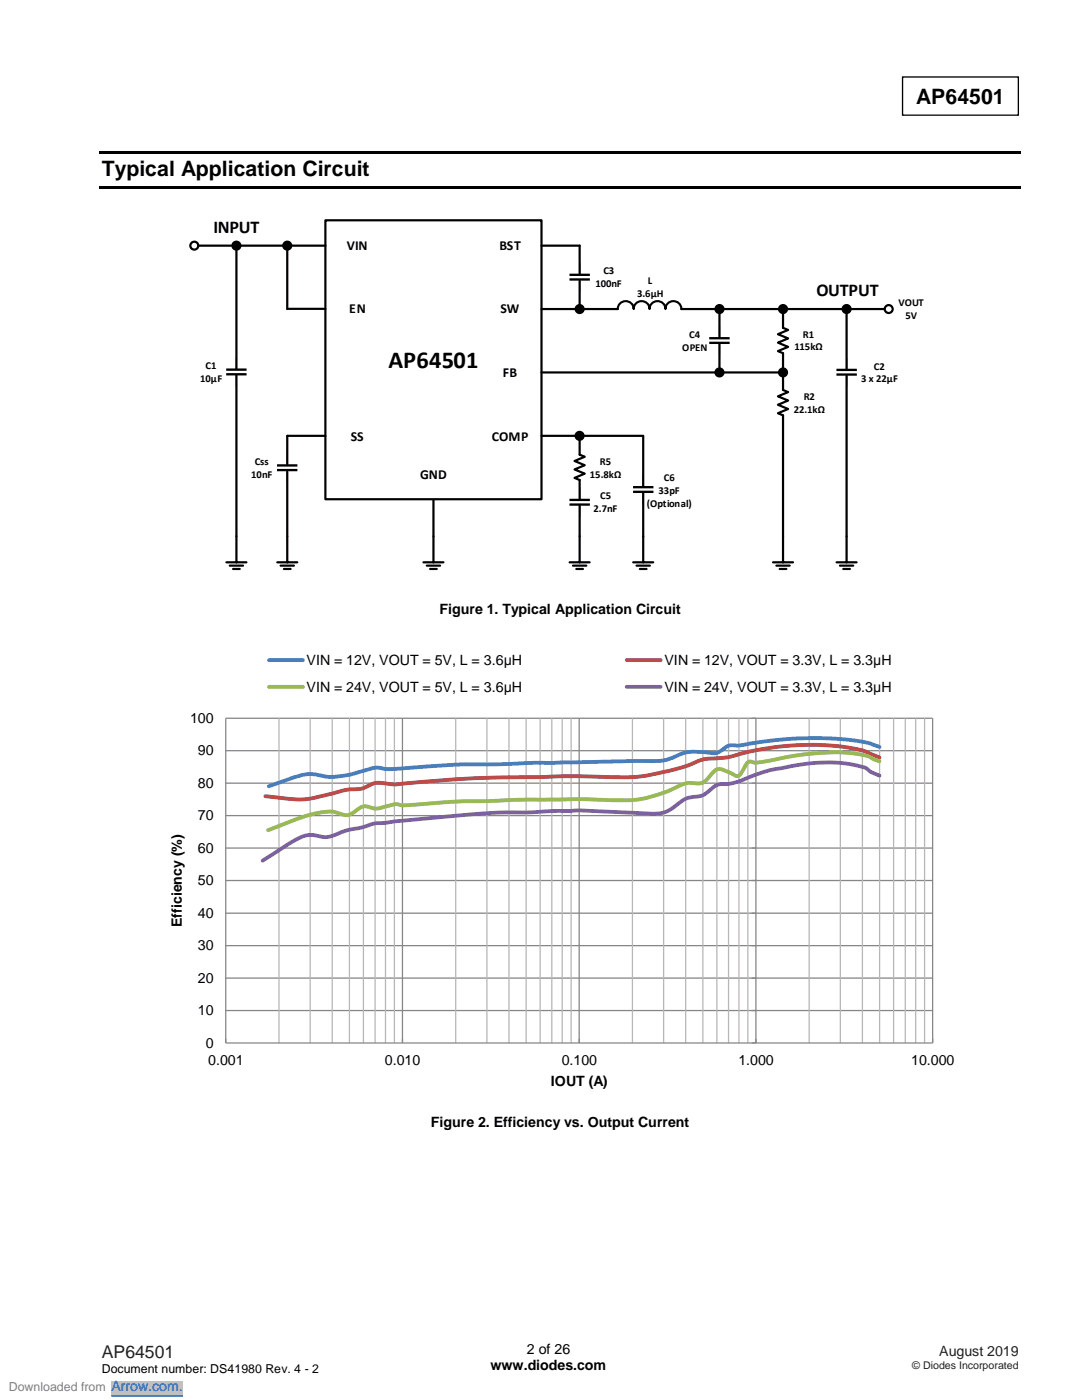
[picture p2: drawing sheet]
<svg xmlns="http://www.w3.org/2000/svg" width="216mm" height="279mm" viewBox="0 0 216 279" stroke-linecap="round" stroke-linejoin="round" font-family="sans-serif">
<path d="M180.1 15.4h23.1v7.6h-23.1z" fill="none" stroke="#000" stroke-width=".26"/>
<g fill="#000">
<path d="M19.8 30.3h184v.5h-184z" fill-rule="evenodd"/>
<path d="M19.8 37.1h184v.5h-184z" fill-rule="evenodd"/>
</g>
<path d="M64.9 44h43.2v55.6h-43.2z" fill-rule="evenodd" fill="#fff"/>
<g fill="none" stroke="#000" stroke-width=".44">
<path d="M39.6 49h25.3M47.2 49.5v24.2M57.3 49.1v12.5h7.6M64.9 44h43.2v55.6h-43.2zM108.1 49h7.6v5.7M115.7 56.1v5.6M47.2 74.9v37.3M108.1 61.7h15.2M108.1 74.3h48.1M136 61.7h40.5M143.6 61.5v5.7M143.6 68.7v5.4"/>
<path d="M156.2 61.5v3.9l1.1 .5-2.1 .8 2.1 .8-2.1 .9 2.1 .8-2.1 .9 1 .4v7.3l1.1 .5-2.1 .8 2.1 .8-2.1 .9 2.1 .8-2.1 .9 1 .4v29.3M168.9 61.6v12.1M168.9 75v37.2M57.3 94.1v18.1M64.9 87h-7.6v5.7M86.5 99.7v12.5M108.1 87h20.2M115.7 86.9v3.8l1 .5-2.1 .8 2.1 .8-2.1 .9 2.1 .8-2.1 .9 1.1 .4v3.8M128.3 87.1v10M128.3 98.3v13.9M45.2 112.2h4M45.8 112.9h2.7"/>
<path d="M46.5 113.6h1.3M55.3 112.2h4M56 112.9h2.7M56.7 113.6h1.3M84.5 112.2h4M85.2 112.9h2.6M85.8 113.6h1.4M113.7 112.2h4M114.3 112.9h2.7M115 113.6h1.3M115.7 100.8v11.4M126.3 112.2h4"/>
<path d="M127 112.9h2.7M127.7 113.6h1.3M154.2 112.2h4M154.9 112.9h2.7M155.6 113.6h1.3M166.9 112.2h4M167.6 112.9h2.7M168.3 113.6h1.3"/>
<circle cx="38.8" cy="49" r=".79"/>
<circle cx="47.2" cy="49" r=".79"/>
<circle cx="57.3" cy="49" r=".79"/>
<circle cx="115.7" cy="61.7" r=".79"/>
<circle cx="143.6" cy="61.7" r=".79"/>
<circle cx="143.6" cy="74.3" r=".79"/>
<circle cx="156.2" cy="61.7" r=".79"/>
<circle cx="156.2" cy="74.3" r=".79"/>
<circle cx="168.9" cy="61.7" r=".79"/>
<circle cx="177.3" cy="61.7" r=".79"/>
<circle cx="115.7" cy="87" r=".79"/>
</g>
<g fill="#000">
<path d="M113.6 54.6v.5h4.1v-.5zM113.6 55.5v.5h4.1v-.5z" fill-rule="evenodd"/>
<path d="M45.1 74.5v.4h4.1v-.4zM45.1 73.5v.5h4.1v-.5z" fill-rule="evenodd"/>
<path d="M141.5 68.2v.5h4.1v-.5zM141.5 67.3v.4h4.1v-.4z" fill-rule="evenodd"/>
<path d="M166.9 73.6v.5h4.1v-.5zM166.9 74.5v.5h4.1v-.5z" fill-rule="evenodd"/>
<path d="M55.3 93.6v.4h4v-.4zM55.3 92.7v.4h4v-.4z" fill-rule="evenodd"/>
<path d="M126.3 97v.5h4.1v-.5zM126.3 97.9v.5h4.1v-.5z" fill-rule="evenodd"/>
<path d="M113.6 99.5v.5h4.1v-.5zM113.6 100.5v.4h4.1v-.4z" fill-rule="evenodd"/>
<circle cx="47.2" cy="49" r=".79"/>
<circle cx="57.3" cy="49" r=".79"/>
<circle cx="115.7" cy="61.7" r=".79"/>
<circle cx="143.6" cy="61.7" r=".79"/>
<circle cx="143.6" cy="74.3" r=".79"/>
<circle cx="156.2" cy="61.7" r=".79"/>
<circle cx="156.2" cy="74.3" r=".79"/>
<circle cx="168.9" cy="61.7" r=".79"/>
<circle cx="115.7" cy="87" r=".79"/>
</g>
<g fill="none" stroke="#000" stroke-width=".23">
<path d="M115.7 52.4v2.3M115.7 55.9v2.3M47.2 71.3v2.3M47.2 74.9v2.2M143.6 65.1v2.2M143.6 68.6v2.3M168.9 71.4v2.3M168.9 74.9v2.3M57.3 90.5v2.2M57.3 94v2.3M115.7 97.3v2.3M128.3 94.8v2.3"/>
<path d="M128.3 98.3v2.3M115.7 100.9v2.2"/>
</g>
<path d="M123.3 61.7a1.59 1.59 0 0 1 1.6-1.6 1.59 1.59 0 0 1 1.5 1.6 1.59 1.59 0 0 1 1.6-1.6 1.59 1.59 0 0 1 1.6 1.6 1.59 1.59 0 0 1 1.6-1.6 1.59 1.59 0 0 1 1.6 1.6 1.59 1.59 0 0 1 1.6-1.6 1.59 1.59 0 0 1 1.6 1.6" fill="none" stroke="#000" stroke-width=".42"/>
<g fill="#fff">
<path d="M29.2 127.4h165.1v94.3h-165.1z" fill-rule="evenodd"/>
<path d="M45 143.3h141.1v64.9h-141.1z" fill-rule="evenodd"/>
</g>
<g fill="none" stroke="#868686" stroke-width=".25">
<path d="M45 156.3h141.1M45 149.8h141.1M45 143.3h141.1v64.9h-141.1zM80.3 143.3v64.9M115.6 143.3v64.9M150.8 143.3v64.9M45 175.7h141.1M45 169.2h141.1M45 162.8h141.1M45 195.2h141.1M45 188.7h141.1M45 182.2h141.1"/>
<path d="M45 201.7h141.1"/>
</g>
<g fill="none" stroke="#b7b7b7" stroke-width=".25">
<path d="M55.7 143.3v64.9M61.9 143.3v64.9M66.3 143.3v64.9M69.7 143.3v64.9M72.5 143.3v64.9M74.8 143.3v64.9M76.9 143.3v64.9M78.7 143.3v64.9M90.9 143.3v64.9M97.2 143.3v64.9M101.6 143.3v64.9M105 143.3v64.9"/>
<path d="M107.8 143.3v64.9M110.1 143.3v64.9M112.2 143.3v64.9M114 143.3v64.9M126.2 143.3v64.9M132.4 143.3v64.9M136.8 143.3v64.9M140.3 143.3v64.9M143 143.3v64.9M145.4 143.3v64.9M147.4 143.3v64.9M149.2 143.3v64.9"/>
<path d="M161.5 143.3v64.9M167.7 143.3v64.9M172.1 143.3v64.9M175.5 143.3v64.9M178.3 143.3v64.9M180.6 143.3v64.9M182.7 143.3v64.9M184.5 143.3v64.9"/>
</g>
<path d="M53.7 131.7h6.8M175.5 149.1l-.2-.1a27.1 27.1 0 0 0-8.9-1.6h-7.6l-7.1 .7a32.4 32.4 0 0 1-6.3 .7l-.8 .5a3.1 3.1 0 0 1-3.4 .9l-.5-.1a10 10 0 0 0-6.9 1.3 17.4 17.4 0 0 1-6.6 .5l-20.9 .3-6.9 .3a232.1 232.1 0 0 0-21.9 1 7.6 7.6 0 0 0-4 0l-1.5 .5a15.9 15.9 0 0 1-9.5 .5 16 16 0 0 0-6.3 1.5l-2.6 .9" fill="none" stroke="#4a7ebb" stroke-width=".76"/>
<path d="M125.1 131.7h6.7M175.5 151.2l-.8-.4a23.3 23.3 0 0 0-9.2-2l-3.7-.2-4.6 .2-3.6 .5-4 .7a31.6 31.6 0 0 1-7 1.4 9.3 9.3 0 0 0-5.2 1.3 51.9 51.9 0 0 1-12.1 2.4l-12.6-.2-14 .3-8 .3-9.5 .8a17.8 17.8 0 0 1-5.9-.1l-.5 .1a9.9 9.9 0 0 1-4.1 1.2 21.4 21.4 0 0 0-5.4 1.1 19.1 19.1 0 0 1-9.9 .6l-2.4-.3" fill="none" stroke="#be4b48" stroke-width=".76"/>
<path d="M53.7 137.1h6.8M175.5 151.9l-.8-.3a12.9 12.9 0 0 0-6-1.4h-3.2l-4 .2-3.5 .5-4.4 .9a7.5 7.5 0 0 1-4 .2 2.58 2.58 0 0 0-1.2 1.5 1.78 1.78 0 0 1-1.4 1.4l-2.1-1a1.97 1.97 0 0 0-3 .7l-.4 .5a2.83 2.83 0 0 1-3.4 1.2 7.7 7.7 0 0 0-4.3 1.4l-.6 .2a23.8 23.8 0 0 1-11.3 1.8l-6.8-.2-11 .1-5.3 .2a169.7 169.7 0 0 0-18.1 .9h-.6a4.1 4.1 0 0 0-3 .2 5.1 5.1 0 0 1-4.1 0 3.7 3.7 0 0 0-2.5 1.3 3.1 3.1 0 0 1-3.3 0 13.4 13.4 0 0 0-6.9 .9l-6.8 2.6" fill="none" stroke="#98b954" stroke-width=".76"/>
<path d="M125.1 137.1h6.7M175.5 154.8l-1.7-.7a5.4 5.4 0 0 0-3.3-1.4l-2.6-.4-2.7-.1-3.4 .1-3.8 .6a38.1 38.1 0 0 0-7.6 1.9 15 15 0 0 1-6.9 1.7 9 9 0 0 0-2.8 1.9 8.4 8.4 0 0 1-3.3 .8 13.7 13.7 0 0 0-3.6 2.3 8.8 8.8 0 0 1-5.7 .8l-5-.2a154.3 154.3 0 0 0-19.1 .1 142.5 142.5 0 0 0-18.7 1.1l-6.5 .6-1.9 .3a9.8 9.8 0 0 0-4.7 .9l-.5 .1a15.1 15.1 0 0 0-5.2 1.6 5.2 5.2 0 0 1-3.7-.1 6.4 6.4 0 0 0-4.5 1.3l-5.9 3.8" fill="none" stroke="#7d60a0" stroke-width=".76"/>
<path d="M0 276.9h70.6" fill="none" stroke="#fff" stroke-width="2.5" stroke-linecap="butt"/>
<path d="M22.2 275.6h14.3v2.6h-14.3z" fill="#c0c0c0"/>
<path d="M22.2 278.6h14.3" fill="none" stroke="#00f" stroke-width=".2"/>
<path d="M0 276.9h70.6" fill="none" stroke="#fff" stroke-width="2.5" stroke-linecap="butt"/>
<path d="M22.2 275.6h14.3v2.6h-14.3z" fill="#c0c0c0"/>
<path d="M22.2 278.6h14.3" fill="none" stroke="#00f" stroke-width=".2"/>
<text font-size="4.9" x="77.5" y="73.4">AP64501</text>
<g font-size="4.2">
<text x="182.8" y="20.7">AP64501</text>
<text x="20.3" y="35.1">Typical Application Circuit</text>
</g>
<g font-size="3.6">
<text x="42.6" y="46.6">INPUT</text>
<text x="162.9" y="59">OUTPUT</text>
</g>
<text font-size="3.5" fill="#231f20" x="20.3" y="270.9">AP64501</text>
<g font-size="2.8">
<text x="87.7" y="122.5">Figure 1. Typical Application Circuit</text>
<text x="61.2" y="132.8">VIN = 12V, VOUT = 5V, L = 3.6μH</text>
<text x="132.6" y="132.8">VIN = 12V, VOUT = 3.3V, L = 3.3μH</text>
<text x="61.2" y="138.1">VIN = 24V, VOUT = 5V, L = 3.6μH</text>
<text x="132.6" y="138.1">VIN = 24V, VOUT = 3.3V, L = 3.3μH</text>
<text x="37.9" y="144.2">100</text>
<text x="39.5" y="150.7">90</text>
<text x="39.5" y="157.2">80</text>
<text x="39.5" y="163.7">70</text>
<text x="39.5" y="170.2">60</text>
<text x="39.5" y="176.7">50</text>
<text x="36.3" y="185" transform="rotate(-90 36.3 185)">Efficiency (%)</text>
<text x="39.5" y="183.1">40</text>
<text x="39.5" y="189.6">30</text>
<text x="39.5" y="196.1">20</text>
<text x="39.5" y="202.6">10</text>
<text x="41.1" y="209.1">0</text>
<text x="41.5" y="212.4">0.001</text>
<text x="76.8" y="212.4">0.010</text>
<text x="112.1" y="212.4">0.100</text>
<text x="147.3" y="212.4">1.000</text>
<text x="181.8" y="212.4">10.000</text>
<text x="109.9" y="216.8">IOUT (A)</text>
<text x="86" y="224.8">Figure 2. Efficiency vs. Output Current</text>
<text x="97.9" y="273.5">www.diodes.com</text>
<text x="105.1" y="270.3">2 of 26</text>
</g>
<text font-size="2.8" fill="#231f20" x="187.4" y="270.6">August 2019</text>
<text font-size="2.8" fill="#00f" x="22.2" y="277.6">Arrow.com.</text>
<g font-size="2.7">
<text x="69.2" y="49.9">VIN</text>
<text x="99.6" y="49.9">BST</text>
<text x="69.7" y="62.5">EN</text>
<text x="99.9" y="62.5">SW</text>
<text x="100.4" y="75.2">FB</text>
<text x="70" y="87.9">SS</text>
<text x="98.1" y="87.9">COMP</text>
<text x="83.8" y="95.5">GND</text>
</g>
<text font-size="2.5" x="20.3" y="274">Document number: DS41980 Rev. 4 - 2</text>
<text font-size="2.5" fill="#808080" x="1.8" y="277.6">Downloaded from</text>
<g font-size="2.1">
<text x="118.8" y="57.2">100nF</text>
<text x="120.4" y="54.7">C3</text>
<text x="127.1" y="59.3">3.6μH</text>
<text x="129.3" y="56.8">L</text>
<text x="179.3" y="61.1">VOUT</text>
<text x="180.7" y="63.7">5V</text>
<text x="136.1" y="70">OPEN</text>
<text x="137.5" y="67.5">C4</text>
<text x="158.5" y="69.9">115kΩ</text>
<text x="160.2" y="67.4">R1</text>
<text x="40" y="76.2">10µF</text>
<text x="41" y="73.6">C1</text>
<text x="171.8" y="76.3">3 x 22µF</text>
<text x="174.4" y="73.8">C2</text>
<text x="158.4" y="82.4">22.1kΩ</text>
<text x="160.4" y="79.8">R2</text>
<text x="50.1" y="95.3">10nF</text>
<text x="50.9" y="92.8">Css</text>
<text x="117.7" y="95.3">15.8kΩ</text>
<text x="119.7" y="92.8">R5</text>
<text x="119.8" y="99.6">C5</text>
<text x="129.1" y="101.1">(Optional)</text>
<text x="131.4" y="98.6">33pF</text>
<text x="132.5" y="96">C6</text>
<text x="118.4" y="102.1">2.7nF</text>
</g>
<text font-size="2.1" fill="#231f20" x="182" y="273.2">© Diodes Incorporated</text>
</svg>
